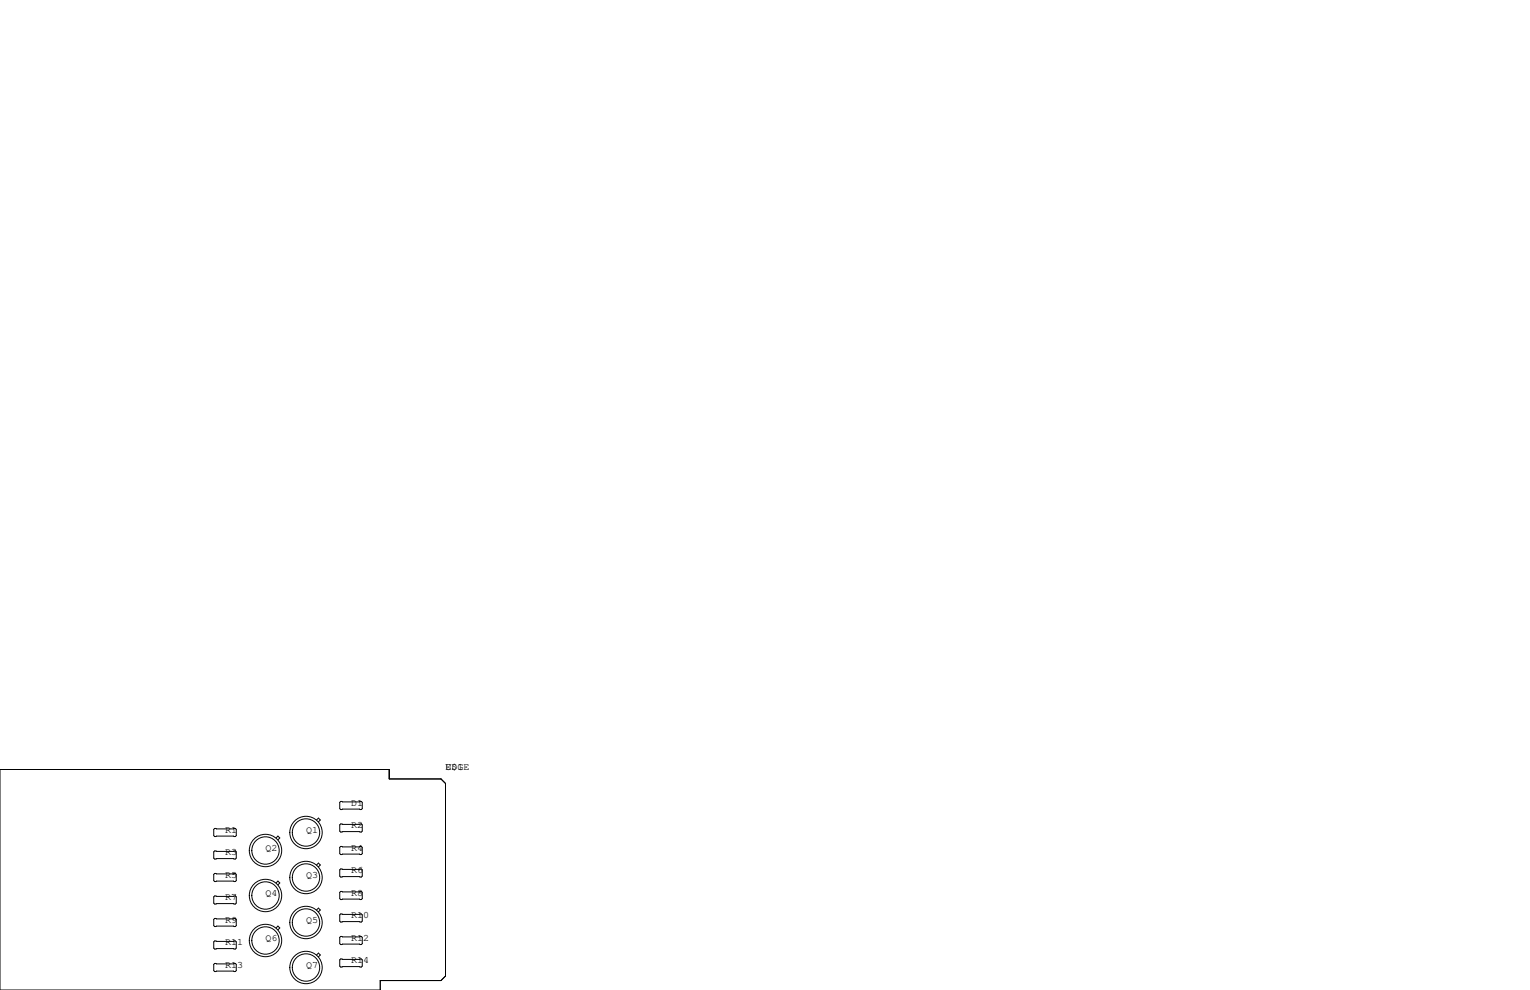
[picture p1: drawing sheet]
<svg xmlns="http://www.w3.org/2000/svg" width="432mm" height="279mm" viewBox="0 0 432 279" stroke-linecap="round" stroke-linejoin="round" font-family="sans-serif">
<g fill="none" stroke="#000" stroke-width=".28">
<path d="M0 217.2h109.9v2.6h14.6l1.2 1.3v54.4l-1.2 1.2h-17.2v2.7h-107.3zM60.6 233.8h5.8l.3 .3v1.7l-.3 .3h-5.8l-.3-.3v-1.7zM77.9 236.5l.5-.5 .6 .5-.6 .5M89.3 231.4l.6-.5 .5 .5-.5 .6M96.1 226.2h5.9l.2 .2v1.8l-.2 .3h-5.9l-.2-.3v-1.8zM96.1 232.5h5.9l.2 .3v1.8l-.2 .2h-5.9l-.2-.2v-1.8zM96.1 238.9h5.9l.2 .2v1.8l-.2 .3h-5.9l-.2-.3v-1.8zM60.3 246.8l.3-.3h5.8l.3 .3v1.7l-.3 .3h-5.8l-.3-.3zM60.3 253.1l.3-.2h5.8l.3 .2v1.8l-.3 .2h-5.8l-.3-.2zM60.3 259.5l.3-.3h5.8l.3 .3v1.7l-.3 .3h-5.8l-.3-.3zM60.6 240.2h5.8l.3 .2v1.8l-.3 .2h-5.8l-.3-.2v-1.8zM77.9 249.2l.5-.5 .6 .5-.6 .5"/>
<path d="M89.3 244.1l.6-.5 .5 .5-.5 .6M89.3 256.8l.6-.5 .5 .5-.5 .6M95.9 245.5l.2-.3h5.9l.2 .3v1.8l-.2 .2h-5.9l-.2-.2zM95.9 251.8l.2-.2h5.9l.2 .2v1.8l-.2 .3h-5.9l-.2-.3zM95.9 258.2l.2-.3h5.9l.2 .3v1.8l-.2 .2h-5.9l-.2-.2zM60.3 265.8l.3-.2h5.8l.3 .2v1.8l-.3 .2h-5.8l-.3-.2zM60.3 272.2l.3-.3h5.8l.3 .3v1.7l-.3 .3h-5.8l-.3-.3zM77.9 261.9l.5-.5 .6 .5-.6 .5M89.3 269.5l.6-.5 .5 .5-.5 .6M95.9 264.5l.2-.2h5.9l.2 .2v1.8l-.2 .3h-5.9l-.2-.3zM95.9 270.9l.2-.3h5.9l.2 .3v1.8l-.2 .2h-5.9l-.2-.2z"/>
<circle cx="86.4" cy="234.9" r="4.6"/>
<circle cx="86.4" cy="235" r="3.9"/>
<circle cx="74.9" cy="240" r="3.9"/>
<circle cx="74.9" cy="240" r="4.6"/>
<circle cx="74.9" cy="252.7" r="3.9"/>
<circle cx="74.9" cy="252.7" r="4.6"/>
<circle cx="86.4" cy="247.7" r="3.9"/>
<circle cx="86.4" cy="247.7" r="4.6"/>
<circle cx="74.9" cy="265.4" r="3.9"/>
<circle cx="74.9" cy="265.4" r="4.6"/>
<circle cx="86.4" cy="260.4" r="3.9"/>
<circle cx="86.4" cy="273.1" r="3.9"/>
<circle cx="86.4" cy="273" r="4.6"/>
<circle cx="86.4" cy="260.3" r="4.6"/>
</g>
<g font-size="2.8">
<text x="125.7" y="217.2">U$1</text>
<text x="125.7" y="217.2">EDGE</text>
<text x="99.1" y="227.3">D1</text>
<text x="99.1" y="233.7">R2</text>
<text x="63.5" y="234.9">R1</text>
<text x="86.4" y="234.9">Q1</text>
<text x="63.5" y="241.3">R3</text>
<text x="74.9" y="240">Q2</text>
<text x="99.1" y="240">R4</text>
<text x="63.5" y="247.6">R5</text>
<text x="86.4" y="247.6">Q3</text>
<text x="99.1" y="246.4">R6</text>
<text x="63.5" y="254">R7</text>
<text x="74.9" y="252.7">Q4</text>
<text x="99.1" y="252.7">R8</text>
<text x="63.5" y="260.3">R9</text>
<text x="86.4" y="260.3">Q5</text>
<text x="99.1" y="259.1">R10</text>
<text x="63.5" y="266.7">R11</text>
<text x="74.9" y="265.4">Q6</text>
<text x="99.1" y="265.4">R12</text>
<text x="63.5" y="273">R13</text>
<text x="86.4" y="273">Q7</text>
<text x="99.1" y="271.8">R14</text>
</g>
</svg>
